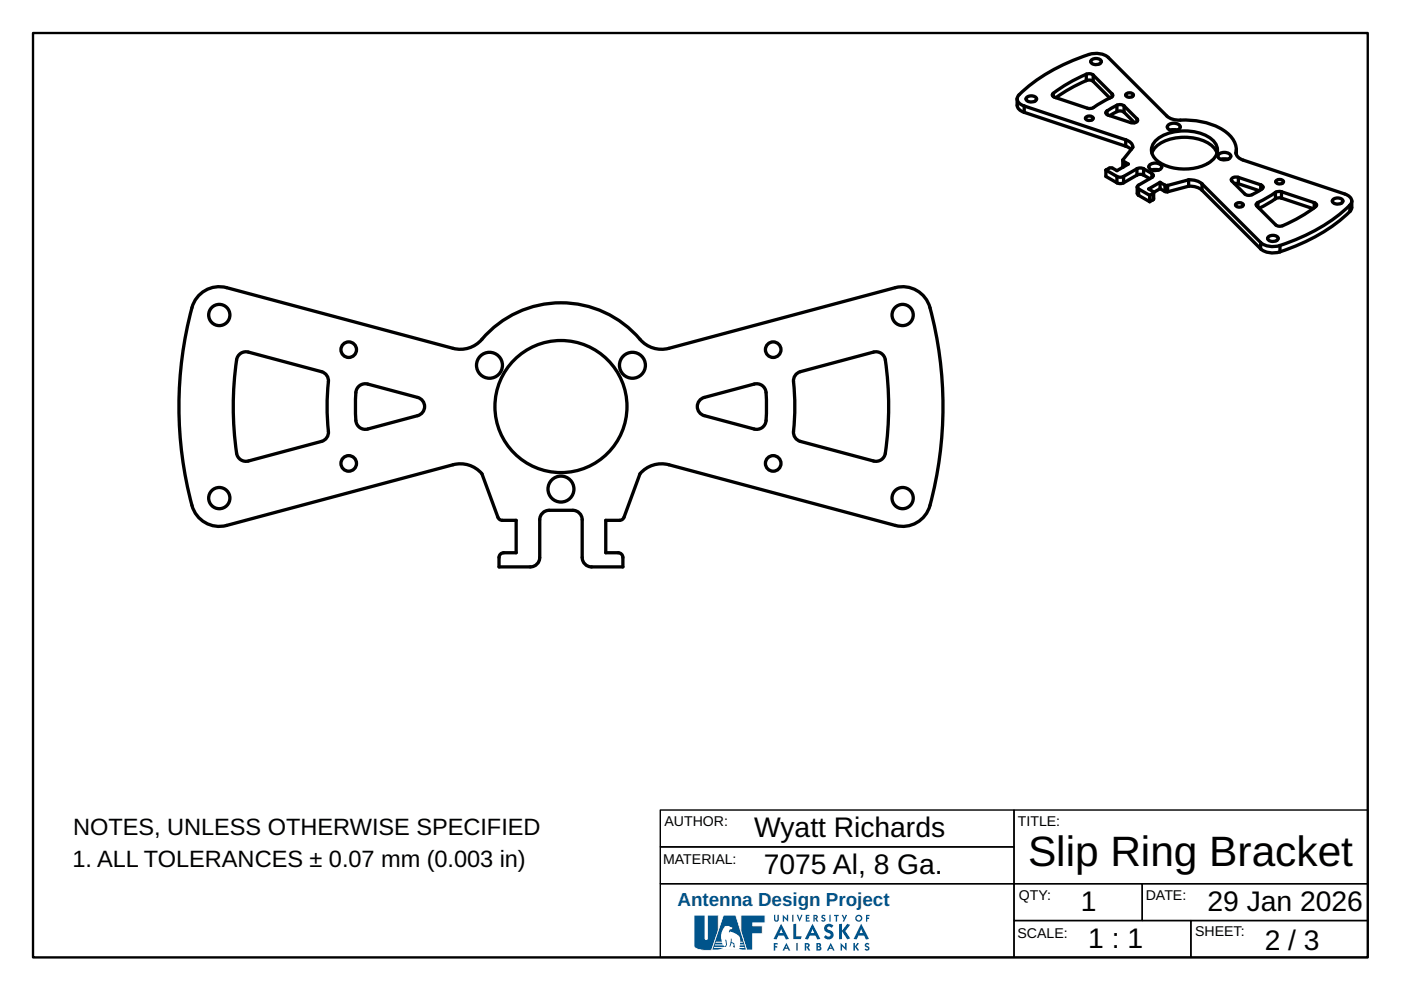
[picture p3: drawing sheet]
<svg xmlns="http://www.w3.org/2000/svg" width="297mm" height="210mm" viewBox="0 0 297 210" stroke-linecap="round" stroke-linejoin="round" font-family="sans-serif">
<path d="M7 7h283v196h-283z" fill="none" stroke="#000" stroke-width=".5"/>
<path d="M140 179.6h75v7.8h-75zM140 171.7h75v7.9h-75zM215 171.7h75v15.7h-75zM140 187.4h75v15.6h-75zM215 195.2h37.5v7.8h-37.5zM215 187.4h27.2v7.8h-27.2zM242.2 187.4h47.8v7.8h-47.8zM252.5 195.2h37.5v7.8h-37.5z" fill="none" stroke="#000" stroke-width=".3"/>
<g fill="#00548b">
<path d="M164.1 194l.3-.1v1.1l.2 .2 .2-.2v-1l.3-.1v1.1a.51 .51 0 0 1-.5 .4 .51 .51 0 0 1-.5-.5z"/>
<path d="M166 193.9l.8 .9v-.8l.3-.1v1.5l-.9-.8v.8h-.2z"/>
<path d="M168 194l.2-.1v1.5h-.2z"/>
<path d="M168.9 194l.3-.1 .3 .9 .4-.9 .3 .1-.7 1.4z"/>
<path d="M170.8 194h.8v.2h-.5v.3h.4v.3h-.4v.3h.6l-.1 .3h-.8z"/>
<path d="M174.2 194.1l.4-.2 .4 .2-.1 .2-.3-.1-.2 .2 .6 .3v.3a.52 .52 0 0 1-.3 .4 .52 .52 0 0 1-.6-.2l.2-.2 .4 .1v-.2a.49 .49 0 0 1-.5-.8z"/>
<path d="M175.8 194l.3-.1v1.5h-.3z"/>
<path d="M176.9 194h.9v.2h-.3v1.2h-.3v-1.2h-.4z"/>
<path d="M178.4 194l.3-.1 .3 .7 .3-.7 .3 .1-.6 1.4h-.3l.2-.5z"/>
<path d="M183.6 194h.7l.1 .2h-.5v.4h.4v.2h-.4v.6h-.3z"/>
<path d="M168.2 195.9h.6v2.6h1.2l-.2 .6h-1.6z"/>
<path d="M174.9 196.2a1.19 1.19 0 0 1 1.8 .1l-.4 .4-.3-.2a.4 .4 0 0 0-.6 .3l.3 .4a1.05 1.05 0 0 1 .9 1.5 1.05 1.05 0 0 1-1.7 .2l-.2-.2 .4-.4a.54 .54 0 0 0 .5 .3 .54 .54 0 0 0 .5-.4l-.4-.4a1 1 0 0 1-.9-.5 1 1 0 0 1 .1-1.1z"/>
<path d="M177.9 195.9h.6v1.4l1.1-1.4 .6 .2-1 1.3 1.1 1.6-.7 .2-1.1-1.7v1.6h-.6z"/>
<path d="M164.1 200h.8v.2h-.5v.4h.4v.3h-.4v.6l-.3 .1z"/>
<path d="M168.8 200l.3-.1v1.6l-.3 .1z"/>
<path d="M178.2 199.9l1 1v-.9l.3-.1v1.7l-1-1v.9l-.3 .1z"/>
<path d="M180.9 200l.4-.1v.7l.5-.7 .3 .1-.5 .7 .5 .8-.3 .1-.5-.9v.8l-.4 .1z"/>
<path d="M183.4 200.1a.59 .59 0 0 1 .9 0l-.2 .3-.2-.2-.2 .2 .5 .4 .2 .3a.57 .57 0 0 1-.5 .5 .57 .57 0 0 1-.6-.3l.2-.2 .5 .1-.1-.3a.55 .55 0 0 1-.5-.8z"/>
<path d="M157.1 194h5.1v1.7h-2.6v.6h2v1.7h-2v3.4h-1.3l-1.2-3.9z"/>
<path d="M172.7 194.2v.4h.3v-.3zM172.5 194l.8 .2 .1 .4-.3 .2 .4 .6h-.3l-.5-.7v.7h-.2z"/>
<path d="M181.6 194.7a.47 .47 0 0 0 .9 0 .47 .47 0 0 0-.9 0zM181.3 194.7a.75 .75 0 0 1 1.5 0 .75 .75 0 0 1-1.5 0z"/>
<path d="M165.6 197l-.3 .8h.7zM165.6 195.9l1.7 3.2-.7 .1-.4-.8h-1.2l-.4 .8-.6-.1z"/>
<path d="M172.3 197l-.4 .8h.7zM172.3 195.9l1.6 3.2-.6 .1-.4-.8h-1.2l-.4 .8-.6-.1z"/>
<path d="M182.6 197l-.4 .8h.8zM182.6 195.9l1.6 3.2-.6 .1-.4-.8h-1.2l-.4 .8-.6-.1z"/>
<path d="M166.7 200.5l-.1 .4h.3zM166.7 199.9l.9 1.6-.4 .1-.2-.4h-.6l-.2 .4-.3-.1z"/>
<path d="M170.9 200.2v.5l.4-.1v-.3zM170.6 200h.8l.2 .2v.4l-.2 .3 .4 .6-.3 .1-.6-.9v.8l-.3 .1z"/>
<path d="M173.4 200.8v.4h.4v-.3zM173.4 200.2v.4h.3v-.3zM173.1 200h.8a.4 .4 0 0 1 0 .7 .41 .41 0 0 1 .3 .4 .41 .41 0 0 1-.3 .4h-.8z"/>
<path d="M176.1 200.5l-.1 .4h.3zM176.1 199.9l.9 1.6-.4 .1-.2-.4h-.6l-.2 .4-.3-.1z"/>
</g>
<path d="M157.2 194.1v3.4l1.2 3.8h1.1v-3.4h2v-1.5h-2v-.8h2.6v-1.5zM157 193.9h5.3v1.9h-2.6v.4h2v1.8h-2v3.5h-1.5l-1.2-4z" fill="#fff"/>
<path d="M147.2 194h2.3v5l.2 .2 .3-.2v-5h2.3v3.3l-1.4 4.1h.2a6.3 6.3 0 0 1-3.8-.5l-.1-.2z" fill="#00548b"/>
<path d="M147.2 194.1v6.5a3.5 3.5 0 0 0 3.3 .8h.3l1.4-4.1v-3.2h-2.1v4.9l-.4 .3-.3-.3v-4.9zM147.1 193.9h2.5v5l.1 .2 .2-.2v-5h2.5v3.5l-1.4 3.9 .1 .2a6.3 6.3 0 0 1-3.9-.6l-.1-.2z" fill="#fff"/>
<path d="M153.4 194h2.6l2.3 7.4h-7.4z" fill="#00548b"/>
<path d="M153.5 194.1l-2.5 7.2h7.2l-2.3-7.2zM153.3 193.9h2.7l2.4 7.6h-7.6z" fill="#fff"/>
<path d="M154.9 199h.2v.7l.6 .3 .1 .9-.4-.1 .2-.3-.1-.4-.4-.2-.3 .8h-.2zM153.7 196.4a3.5 3.5 0 0 0-.7 3.3h-1.2l-.1 .2h1.4l.1 .3h-1.6l-.1 .2h1.9l.2 .3 .3-.4-.2-.9 .2-.2 .1 .1 .1 1-.2 .5h-2.5l-.1 .2h2.1l-1.1 .4h5l-.6-.2 .1-.2h1.1l-.1-.2h-1l.1-.4h.8l-.1-.2h-.7v-.3h.6v-.2h-.6v-.6a2.3 2.3 0 0 0-2.1-1.6l-.1 .2-.2-.1 .1-.4 .5-.2 .2-.3-.9-.4z" fill-rule="evenodd" fill="#fff"/>
<g fill="none" stroke="#000" stroke-width=".7">
<path d="M223.3 19.8l-.2 .3 .1 .2 .4 .3 7.3 2.4a1.75 1.75 0 0 0 1.4-.5l3.5-2 .1-.3-.1-.3M223.3 19.8v.7M230.3 17.1l.8-.1 .7 .3M230.3 17.1a33.6 33.6 0 0 0-6.4 3.6M230.3 15.7a32.9 32.9 0 0 0-7 4.1M230.3 15.7l.8-.1 .7 .3M230.3 15.7v1.4M231.3 12.8a1.4 1.4 0 0 1 2.2 .2 1.29 1.29 0 0 1-2.2 0zM231.8 17.3l3.5 3.5M231.8 15.9l4 4M231.8 15.9v1.4M235.8 19.9v.6"/>
<path d="M238.7 20a.89 .89 0 0 1 1.6 .3 1.01 1.01 0 0 1-1.6-.1zM215.7 21v1.3a1.76 1.76 0 0 0 1.5 1.5M215.7 21v-.3a2.73 2.73 0 0 1 1.2-1.4 38.5 38.5 0 0 1 14.6-7.9 4.2 4.2 0 0 1 3.5 .8l12.4 12.4 .7 .5 1 .3a23.4 23.4 0 0 1 7.9 1 7.3 7.3 0 0 1 5.1 4.7v.7M215.7 21a1.76 1.76 0 0 0 1.5 1.5M217.2 23.8l21.5 7.2M217.2 22.5l21.5 7.1M217.2 22.5v1.3M217.6 20.7a1.4 1.4 0 0 1 2.2 .3 1.29 1.29 0 0 1-2.3 0zM230.2 24.9a.89 .89 0 0 1 1.6 .3 1.01 1.01 0 0 1-1.7-.1zM234.5 36.1v1.3l2.3 1.4M234.5 36.1l2.3 1.3M234.7 23.5l-.2 .3a.52 .52 0 0 0 .5 .6l4.7 1.6a.99 .99 0 0 0 1.5-.7l-.1-.1"/>
<path d="M234.7 23.5v.8M236.8 23.7l.8-.2 .7 .3M236.8 23.7l-1.5 .8M236.8 22.3l-2.1 1.2M236.8 22.3l.8-.1 .7 .3M236.8 22.3v1.4M236.8 38.8a1.56 1.56 0 0 0 1.4 0M236.8 37.4a1.56 1.56 0 0 0 1.4 0M236.8 37.4v1.4M238.1 34v1.4M238.1 34l.1 .2M238.2 34.2l1 .6-2.4 1.4-1.1-.6-.5 .1-.7 .4"/>
<path d="M238.2 34.2v1.2M238.2 37.4v1.4M238.3 23.8l2.2 2.2M238.3 22.5l2.8 2.7M238.3 22.5v1.3M238.7 31l1.1 .7M238.7 29.6a1.69 1.69 0 0 1 1.5 1.7l-2.1 2.7M238.7 29.6v1.4M241.1 37.1a1.56 1.56 0 0 1 1.4 0M241.1 35.8a1.56 1.56 0 0 1 1.4 0M241.1 37.1l-2.9 1.7M241.1 35.8l-2.9 1.6"/>
<path d="M241.1 35.8v1.3M241.1 25.2v.6M241.1 39.7v1.3l.3 .4M241.1 39.7l.3 .4M242.5 37.1l1.3 .8M242.5 35.8l1.7 1M242.5 35.8v1.3M243.8 34.9a1.67 1.67 0 0 1 2.5 .5 1.58 1.58 0 0 1-2.7 0zM244.2 36l.7-.1 .8 .1M244.2 32.5a5.1 5.1 0 0 1 3.7-3 10 10 0 0 1 9.4 1.8l.7 1.2M244.2 36.8l.3 .4-.3 .4M244.2 37.6l-2.8 1.6-.3 .5"/>
<path d="M244.2 36.8v.8M244.9 29.9a10 10 0 0 1 10.4-1.4 3.7 3.7 0 0 1 2.8 3.8 5.3 5.3 0 0 1-4.3 3.2 10.3 10.3 0 0 1-8.5-1.5 2.7 2.7 0 0 1-.4-4.1zM246 38.7l-2.5 1.4 1.1 .7M246 38.7v1.3M246 38.7l1 .6M247 39.3h.6M247 39.3v1.3M247.6 39.3v1.4M247.8 26.5a1.67 1.67 0 0 1 2.4 .4 1.58 1.58 0 0 1-2.7 0zM248.1 27.6l.8-.1 .7 .1M252 39.5l1.7 .2 1.2 .6M252 38.1l1.7 .2 1.2 .7"/>
<path d="M252 39.5l-4.4 1.2M252 38.1l-4.4 1.2M252 38.1v1.4M254.9 39l12.4 12.4M254.9 39v1.3M258.5 32.6a1.67 1.67 0 0 1 2.5 .5 1.58 1.58 0 0 1-2.8 0zM258.9 33.8l.7-.1 .7 .1M261.7 38.9l.9 .1M262.1 31.8a1.72 1.72 0 0 0 1.5 2.2l21.5 7.1a1.94 1.94 0 0 1 1.5 1.5M262.1 31.8v1M262.6 37.6a.99 .99 0 0 0-1.5 .7l2.8 2.8a1.92 1.92 0 0 0 2.4-.3l1.5-1a.52 .52 0 0 0-.5-.6M262.6 39l4.4 1.4"/>
<path d="M262.6 37.6l4.7 1.6M262.6 37.6v1.4M267.3 39.2v1M270.5 38.3a.89 .89 0 0 1 1.6 .3 1.01 1.01 0 0 1-1.6-.1zM241.4 41.4l2.4 1.4M241.4 40.1l2.4 1.3M241.4 40.1v1.3M243.8 41.4v1.4M244.5 42.4l-.7 .4M244.5 41l-.7 .4M244.5 41v1.4M244.6 40.8v1.4l-.1 .2"/>
<path d="M244.6 40.8l-.1 .2M246 40l1 .6M246 40l-1.4 .8M247 40.6l.6 .1M254.9 40.3l12.4 12.5M262 43.3a.89 .89 0 0 1 1.6 .3 1.01 1.01 0 0 1-1.6-.2zM266.7 42.9l-.3 .3 .1 .5 4 4 .9 .3a26.8 26.8 0 0 0 7.7-4.3v-.4l-.5-.3M266.7 42.9v1M267.3 52.8a4.3 4.3 0 0 0 4.1 .6M267.3 51.4a4.3 4.3 0 0 0 4.1 .6M267.3 51.4v1.4M268.8 50.3a1.4 1.4 0 0 1 2.2 .2 1.29 1.29 0 0 1-2.2 0z"/>
<path d="M270.4 42.1l-3.4 2.1M270.4 40.8l-3.7 2.1M270.4 40.8v1.3M271.4 52v1.4M271.7 42l-.7-.1-.6 .2M271.7 40.7l-.7-.1-.6 .2M271.7 42l6.7 2.2M271.7 40.7l6.9 2.3M271.7 40.7v1.3M278.6 43v1M282.6 42.4a1.4 1.4 0 0 1 2.1 .2 1.29 1.29 0 0 1-2.2 0zM286.2 44.8a37.5 37.5 0 0 1-14.8 8.6"/>
<path d="M286.2 43.5a37.5 37.5 0 0 1-14.8 8.5M286.2 43.5v1.3M286.6 42.6v1.6l-.4 .6M286.6 42.6l-.4 .9M42.1 62.7a6 6 0 0 1 5.9-1.7l48.1 12.9a6 6 0 0 0 6.1-2 22.1 22.1 0 0 1 34 .6 6 6 0 0 0 5.6 1.4l48-12.9a6 6 0 0 1 7.4 4.2 80 80 0 0 1-.4 42.9 6 6 0 0 1-7 3.3l-48-12.9a6 6 0 0 0-6.1 1.9l-3.4 9.3a1 1 0 0 1-.9 .6h-3v6.9h2.7a1 1 0 0 1 1 1v2h-6.7a2 2 0 0 1-2-2v-8a2 2 0 0 0-2-2h-5a2 2 0 0 0-2 2v8a2 2 0 0 1-2 2h-6.6v-2a1 1 0 0 1 1-1h2.6v-6.9h-2.9a1 1 0 0 1-.9-.6l-3.4-9.3a6 6 0 0 0-6.1-1.9l-48.1 12.9a6 6 0 0 1-7.3-4.2 80 80 0 0 1 .3-42.9zM50.7 75.2a2 2 0 0 1 2-.5l15.5 4.1a2 2 0 0 1 1.4 2.1 54.7 54.7 0 0 0 0 11 2 2 0 0 1-1.4 1.7l-15.5 4.1a2 2 0 0 1-2.5-1.6 67.5 67.5 0 0 1 .1-20.2zM168.9 79.3l.8-.5 15.5-4.1a2 2 0 0 1 2.5 1.6 67.5 67.5 0 0 1-.1 20.2 2 2 0 0 1-2.4 1.2l-15.5-4.1a2 2 0 0 1-1.5-2.2 54.7 54.7 0 0 0 0-10.9l.2-.5zM76 82l.9-.6h1.1l10.5 2.9a2 2 0 0 1 1.5 1.9 2 2 0 0 1-1.5 1.9l-10.5 2.9a2.12 2.12 0 0 1-2.6-2.6l.1-5.2 .1-.7zM148.6 84.7l.7-.4 10.6-2.9a2.12 2.12 0 0 1 2.6 2.6v4.4a2.13 2.13 0 0 1-2.6 2.6l-10.6-2.9a2 2 0 0 1-.7-3.4z"/>
<circle cx="46.5" cy="66.8" r="2.25"/>
<circle cx="73.9" cy="74.1" r="1.65"/>
<circle cx="103.8" cy="77.4" r="2.75"/>
<circle cx="134.1" cy="77.4" r="2.75"/>
<circle cx="163.9" cy="74.1" r="1.65"/>
<circle cx="191.4" cy="66.8" r="2.25"/>
<circle cx="73.9" cy="98.3" r="1.65"/>
<circle cx="118.9" cy="86.2" r="14"/>
<circle cx="163.9" cy="98.3" r="1.65"/>
<circle cx="46.5" cy="105.6" r="2.25"/>
<circle cx="118.9" cy="103.7" r="2.75"/>
<circle cx="191.4" cy="105.6" r="2.25"/>
</g>
<text font-size="9" x="218" y="183.6">Slip Ring Bracket</text>
<g font-size="6">
<text x="159.9" y="177.5">Wyatt Richards</text>
<text x="162" y="185.3">7075 Al, 8 Ga.</text>
<text x="229.1" y="193.1">1</text>
<text x="256" y="193.1">29 Jan 2026</text>
<text x="230.7" y="200.9">1 : 1</text>
<text x="268.1" y="201.5">2 / 3</text>
</g>
<g font-size="5">
<text x="15.5" y="177.1">NOTES, UNLESS OTHERWISE SPECIFIED</text>
<text x="15.3" y="183.7">1. ALL TOLERANCES ± 0.07 mm (0.003 in)</text>
</g>
<text font-size="4" fill="#00548b" x="143.7" y="192.1">Antenna Design Project</text>
<g font-size="3">
<text x="140.9" y="175.1">AUTHOR:</text>
<text x="215.8" y="175.2">TITLE:</text>
<text x="140.6" y="183.3">MATERIAL:</text>
<text x="216" y="190.8">QTY:</text>
<text x="242.9" y="190.8">DATE:</text>
<text x="215.7" y="198.9">SCALE:</text>
<text x="253.4" y="198.5">SHEET:</text>
</g>
</svg>
